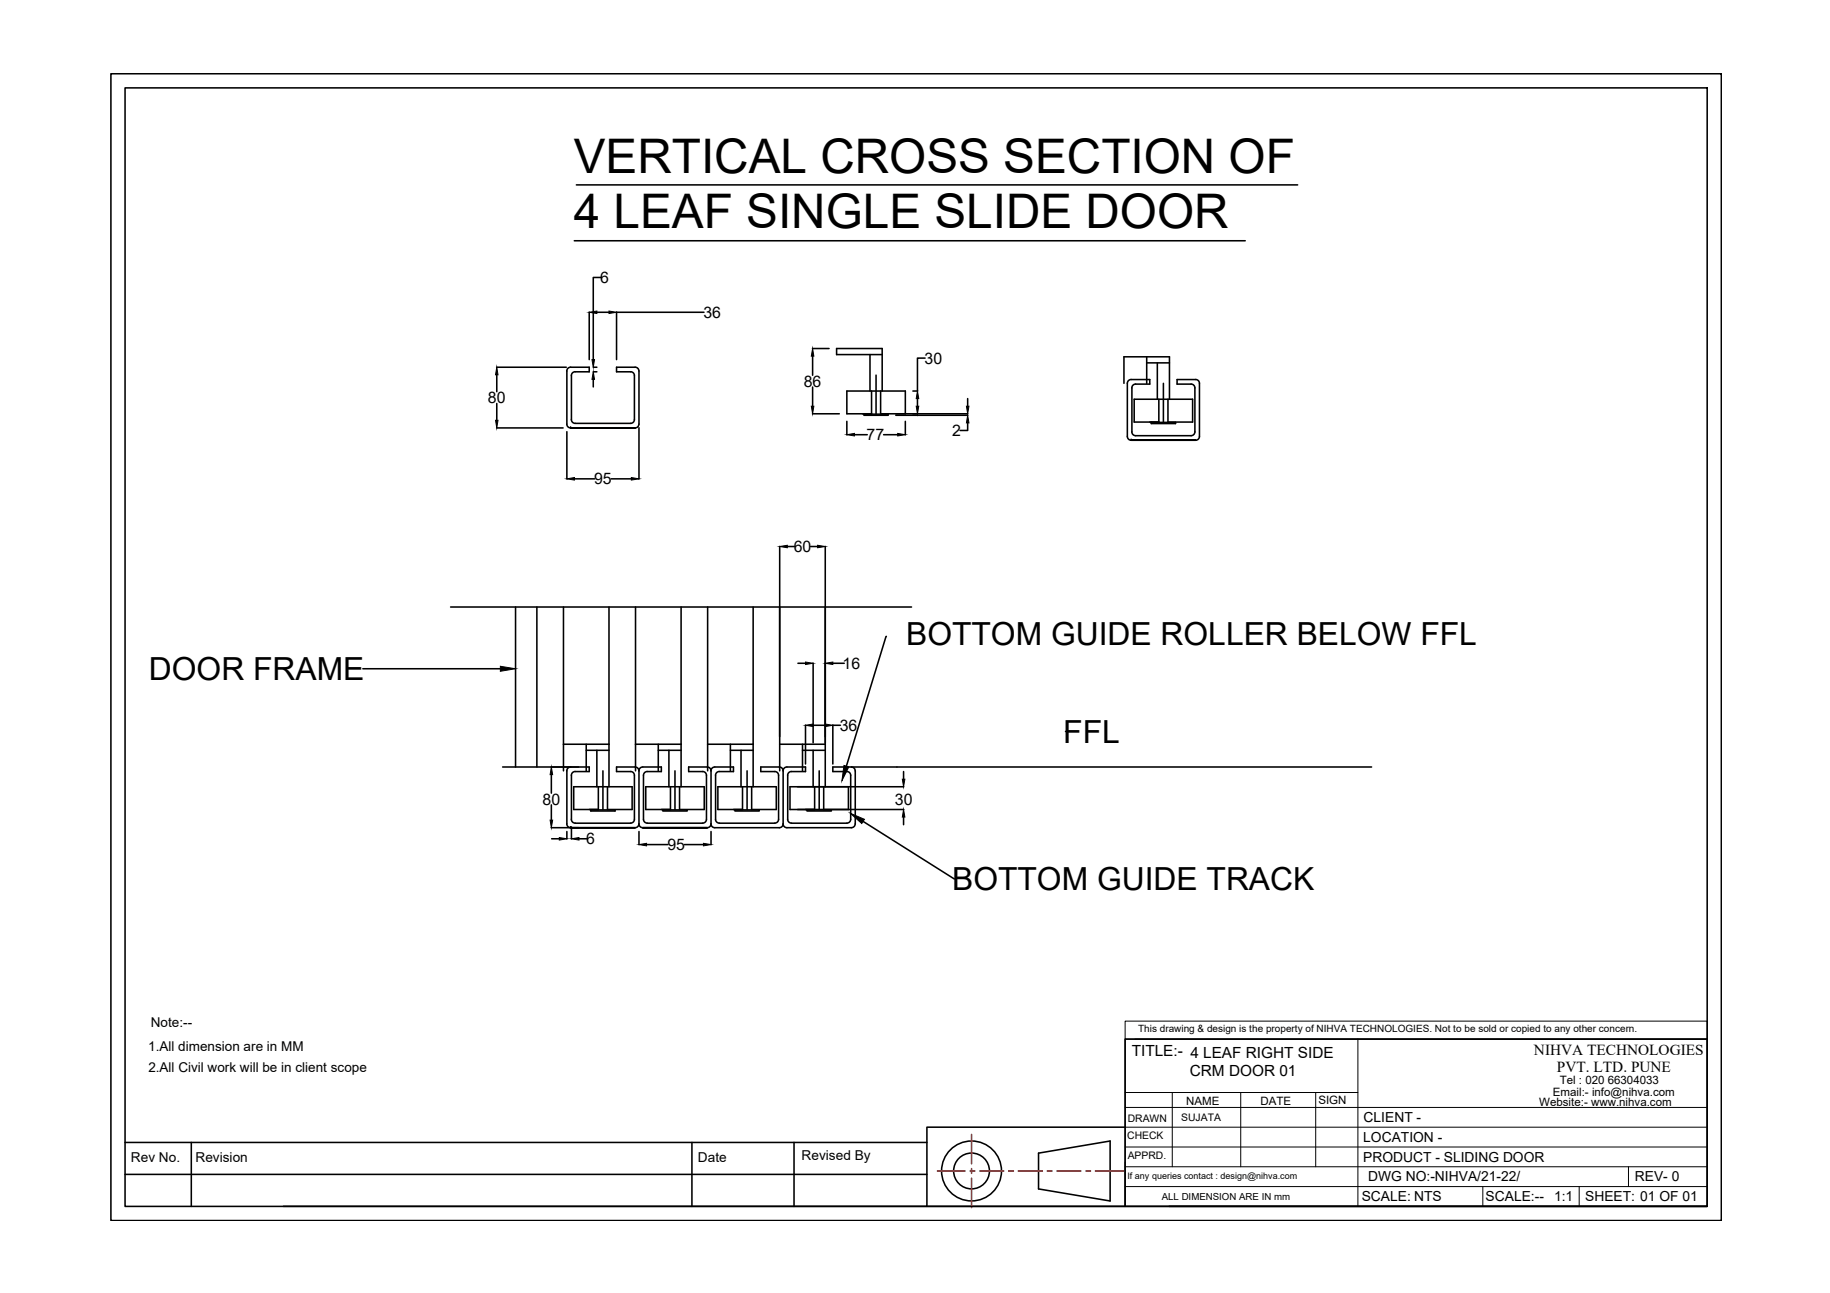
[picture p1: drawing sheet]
<svg xmlns="http://www.w3.org/2000/svg" width="297mm" height="210mm" viewBox="0 0 297 210" stroke-linecap="round" stroke-linejoin="round" font-family="sans-serif">
<!-- layer: 0 -->
<g fill="none" stroke="#000" stroke-width=".25">
<path d="M18 12h261.4v186.1h-261.4zM20.3 14.3h256.8v181.5h-256.8zM93.2 39.1h108.9M93.6 30h117M80.6 59.6h11.3M92.6 59.6a.62 .62 0 0 0-.6 .6v8.7a.6 .6 0 0 0 .6 .6M92.6 59.6h3v.8l-2.2-.1a.62 .62 0 0 0-.7 .7M95.6 50.7v7.7M96.3 59.6h.6M96.9 50.7h1.9M97.5 45h-1.2v13.4M103.1 59.6a.64 .64 0 0 1 .6 .6v8.6a.62 .62 0 0 1-.6 .7"/>
<path d="M103.1 59.6h-3v.8h2.3M114.3 50.7h-14.2v7.7M131.9 56.6h2.7M131.9 57.8v3.1M141.2 57.6v5.9M143.2 57.6h-7.4v-1h7.4v6.9M150.2 58.1h-1.3v5.4M186.1 58.9h3.7M186.1 57.9v4.3M187.9 58.9v5.9M80.6 69.5h10.8M80.6 60.8v2.8"/>
<path d="M80.6 65.5v2.7M92 70.1v7.7M92.6 69.5h.1M92.7 68.1a.62 .62 0 0 0 .7 .6h9M92.8 61v7.1M93.2 77.7h3.3M96.3 61.6v1.2M96.3 60.4h.6M99.2 77.7h3.3M102.4 60.3a.62 .62 0 0 1 .6 .7M103 61v7.1M103 68.1a.62 .62 0 0 1-.6 .6"/>
<path d="M103.1 69.5h-10.5h10.5M103.7 69.4v8.4M131.9 67.2h4.3M131.9 62.8v3.1M137.5 68.4v2.2M138.7 70.6h2.1M140.2 67.2h4v.2h-4zM141.5 63.5v3.7h-4v-3.7h9.4v3.7M142.2 60.9v6.3M142.9 63.5v3.7h14.2M143.4 70.6h2.3M145.4 67.4h11.7"/>
<path d="M146.9 68.4v2.2M148.2 63.5h.7M148.9 64.7v1.2M157.1 68.7v1.2h-1.3M157.1 64.7v1.2M182.4 62.2v-4.3h7.4v6.9M183 62.2v8.7a.62 .62 0 0 0 .6 .6M183 62.2a.62 .62 0 0 1 .6-.6h3v.8h-2.3M183.6 71.5h.1M183.7 63v7.1M184.3 62.3a.62 .62 0 0 0-.6 .7M186.9 68.6h3.9v.2h-3.9z"/>
<path d="M188.1 64.8v3.7h-4v-3.7h9.5v3.7h-4v-3.7M188.8 62.2v6.3M193.3 62.3a.62 .62 0 0 1 .7 .7v7.1a.62 .62 0 0 1-.7 .6h-9a.62 .62 0 0 1-.6-.6M194.1 71.5h-10.5h10.5M194.7 62.2a.62 .62 0 0 0-.6-.6h-3v.8h2.2M194.7 62.2v8.7a.62 .62 0 0 1-.6 .6M73.1 98.5h74.9M83.7 98.5v26M87.1 98.5v26M91.5 98.5v26.6M98.8 98.5v29.2M103.2 98.5v26.6"/>
<path d="M110.6 98.5v29.2M114.9 98.5v26.6M122.2 98.5v29.2M126.6 88.7v36.4M127.8 88.7h1.1M131.6 88.7h1.1M134 88.7v39M58.9 108.6h22.3M129.5 107.7h1.2M130.7 117.7v6.3M132 107.7v12.9M132 117.7h2"/>
<path d="M135.2 107.7h1.8M136.4 117.7h-1.2v6.3M143.9 103.3l-6.5 21.1M173 118.7h.1M81.6 124.5h11M89.5 124.5h6.1v.8h-2.2M89.5 134.4h4.4M89.5 125.8v3M89.5 130.7v2.4M89.5 136.2h1.3M91.5 120.8h7.3M92 135v1.2"/>
<path d="M92.6 124.5a.62 .62 0 0 0-.6 .6v8.7a.6 .6 0 0 0 .6 .6M92.6 134.4h.1M92.7 133a.62 .62 0 0 0 .7 .6h9M92.8 125.9v7.1M92.8 134.2v2M93.4 125.2a.62 .62 0 0 0-.7 .7M94 136.2h1.2M95.2 121.8h3.6M95.2 120.8v4.3M95.9 131.5h3.9v.2h-3.9zM96.9 121.8v5.9M97.1 127.7v3.7h-4v-3.7h9.5v3.7h-4v-3.7"/>
<path d="M97.9 125.1v6.3M102.4 125.2a.62 .62 0 0 1 .6 .7v7.1a.62 .62 0 0 1-.6 .6M103.1 124.5a.62 .62 0 0 1 .6 .6M103.1 134.4h-10.5h10.5M103.1 124.5h-3v.8h2.3M103.2 120.8h7.4M103.7 133.7a.62 .62 0 0 1-.6 .7M103.7 125.1a.62 .62 0 0 1 .6-.6h3v.8h-2.2M103.7 133.7a.62 .62 0 0 0 .6 .7h10.5M103.7 125.1v8.7M103.7 135v2.1M104.9 137.1h3.5"/>
<path d="M105.1 125.2a.62 .62 0 0 0-.7 .7v7.1a.62 .62 0 0 0 .7 .6h9a.64 .64 0 0 0 .6-.6v-7.1a.62 .62 0 0 0-.6-.7M106.8 121.8h3.8M106.8 120.8v4.3M107.6 131.5h3.9v.2h-3.9zM108.6 121.8v5.9M108.8 127.7v3.7h-4v-3.7h9.5v3.7h-4v-3.7M109.6 125.1v6.3M111.1 137.1h3.1M114.8 134.4h-10.5h10.5M114.9 120.8h7.3M115.4 125.1a.62 .62 0 0 1 .6-.6h3.1v.8h-2.3M115.4 125.1v8.7"/>
<path d="M115.4 135v2.1M115.4 133.7a.62 .62 0 0 1-.6 .7M115.4 125.1a.62 .62 0 0 0-.6-.6h-3v.8h2.3M116.8 125.2a.62 .62 0 0 0-.7 .7l.1 7.1a.6 .6 0 0 0 .6 .6h9a.64 .64 0 0 0 .6-.6v-7.1a.62 .62 0 0 0-.6-.7M118.6 121.8h3.6M118.6 120.8v4.3M119.3 131.5h3.9v.2h-3.9zM120.3 121.8v5.9M120.5 127.7v3.7h-4v-3.7h9.5v3.7h-4v-3.7M121.3 125.1v6.3M125.8 125.3h-2.3v-.8h3a.62 .62 0 0 1 .6 .6v8.7a.62 .62 0 0 1-.6 .6h-10.5a.62 .62 0 0 1-.6-.7M126.6 120.8h7.4"/>
<path d="M127.1 133.7a.62 .62 0 0 0 .6 .7h10.5M127.1 125.1a.62 .62 0 0 1 .6-.6h3v.8h-2.2M128.5 125.2a.62 .62 0 0 0-.7 .7l.1 7.1a.6 .6 0 0 0 .6 .6h9M130.3 121.8h3.7M130.3 120.8v4.3M131 131.5h3.9v.2h-3.9zM132 121.8v5.9M132.2 127.7v3.7M133 125.1v6.3M133.7 127.7v3.7M137.5 125.2a.62 .62 0 0 1 .6 .7v7.1a.62 .62 0 0 1-.6 .6M137.7 127.7v3.7"/>
<path d="M138.2 124.5a.64 .64 0 0 1 .6 .6v8.6a.62 .62 0 0 1-.6 .7M140.1 133.4l14.8 9.3M146.7 125.3v1.2M146.7 132.6v1.3M146.7 127.7h-18.5v3.7h18.5M222.6 124.5h-87.4v.8h2.3M182.6 168.7h94.5v27.1h-94.5zM20.3 190.6h130.2M20.3 185.5h130.2M31.1 185.5v10.3M112.3 185.5v10.3M128.9 185.5v10.3"/>
<path d="M150.5 195.8h32.1M168.6 187.2l11.6-2v9.8l-11.6-2zM182.6 183h-32.1v12.8h-104.5M189.8 195.8h87.3"/>
<circle cx="157.7" cy="190.1" r="4.9"/>
<circle cx="157.7" cy="190.1" r="2.91"/>
</g>
<g fill="#000" stroke="#000" stroke-width=".16">
<path d="M96.1 58.4h.4l-.2 1.2zM95.6 50.7l1.3-.2v.4zM98.8 50.5l1.3 .2-1.3 .2zM131.9 56.6l.2 1.2h-.4zM80.4 68.2h.4l-.2 1.3zM80.6 59.6l.2 1.2h-.4zM92 77.7l1.2-.2v.4zM96.3 60.4l.2 1.2h-.4zM102.5 77.5l1.2 .2-1.2 .2zM131.7 65.9h.4l-.2 1.3zM137.5 70.6l1.2-.2v.4zM145.7 70.4l1.2 .2-1.2 .2z"/>
<path d="M148.7 65.9h.4l-.2 1.3zM148.9 63.5l.2 1.2h-.4zM156.9 65.9h.4l-.2 1.3zM157.1 67.4l.2 1.3h-.4zM126.6 88.7l1.2-.2v.4zM132.7 88.5l1.3 .2-1.3 .2zM81.2 108.2l2.5 .4-2.5 .4zM130.7 107.5l1.3 .2-1.3 .2zM130.7 117.7l1.3-.2v.5zM134 117.5l1.2 .2-1.2 .3zM134 107.7l1.2-.2v.4zM89.5 124.5l.2 1.3h-.4z"/>
<path d="M89.3 133.1h.4l-.2 1.3zM90.8 136l1.2 .2-1.2 .2zM92.8 136.2l1.2-.2v.4zM103.7 137.1l1.2-.2v.4zM114.2 136.9l1.2 .2-1.2 .2zM137 124.3l.8 .2-1.1 2.2zM138 132l2.3 1-.4 .7zM146.5 126.5h.4l-.2 1.2zM146.7 131.4l.2 1.2h-.4z"/>
</g>
<g fill="none" stroke="#000" stroke-width=".16">
<path d="M182.6 165.8h94.5v2.9h-94.5zM182.6 179.8h94.5M182.6 168.7v27.1M182.6 177.4h37.8M184.2 168.7h92.9M190.3 177.4v12M201.4 177.4v12M213.6 177.4v12M220.4 168.7v27.1M182.6 189.4h94.5M182.6 186.2h94.5M182.6 183h94.5"/>
<path d="M182.6 192.6h94.5M240.7 192.6v3.2M256.3 192.6v3.2M264.3 189.4v3.2"/>
</g>
<path d="M152.2 190.1h4.5M157.5 190.1h.7M157.7 184.2v4.7M157.7 189.7v.8M157.7 191.3v4.7M159 190.1h3.9M163.7 190.1h.8M165.3 190.1h3.9M170 190.1h.8M171.5 190.1h4M176.2 190.1h.8M177.8 190.1h4.5" fill="none" stroke="#f00" stroke-width=".25"/>
<g font-size="7.7">
<text x="93.1" y="28">VERTICAL CROSS SECTION OF</text>
<text x="93.1" y="36.9">4 LEAF SINGLE SLIDE DOOR</text>
</g>
<g font-size="5.2">
<text x="147.1" y="104.6">BOTTOM GUIDE ROLLER BELOW FFL</text>
<text x="24.2" y="110.4">DOOR FRAME</text>
<text x="172.6" y="120.6">FFL</text>
<text x="154.5" y="144.6">BOTTOM GUIDE TRACK</text>
</g>
<g font-size="2.6">
<text x="97.4" y="46">6</text>
<text x="114.2" y="51.6">36</text>
<text x="150.1" y="59">30</text>
<text x="79.2" y="65.4">80</text>
<text x="130.5" y="62.8">86</text>
<text x="140.7" y="71.5">77</text>
<text x="154.5" y="70.8">2</text>
<text x="96.4" y="78.6">95</text>
<text x="128.8" y="89.6">60</text>
<text x="136.8" y="108.6">16</text>
<text x="136.3" y="118.6">36</text>
<text x="88.1" y="130.6">80</text>
<text x="145.2" y="130.7">30</text>
<text x="95.1" y="137.1">6</text>
<text x="108.3" y="138">95</text>
</g>
<g font-size="2.5">
<text x="183.7" y="171.4">TITLE:- 4 LEAF RIGHT SIDE</text>
<text x="249" y="171.3">NIHVA TECHNOLOGIES</text>
<text x="193.1" y="174.7">CRM DOOR 01</text>
<text x="252.7" y="174.1">PVT. LTD. PUNE</text>
</g>
<g font-size="2.2">
<text x="24.5" y="166.7">Note:--</text>
<text x="24.1" y="170.6">1.All dimension are in MM</text>
<text x="24.1" y="174">2.All Civil work will be in client scope</text>
<text x="221.3" y="185.4">LOCATION -</text>
<text x="221.3" y="182.2">CLIENT -</text>
<text x="21.3" y="188.6">Rev No.</text>
<text x="31.7" y="188.6">Revision</text>
<text x="113.3" y="188.6">Date</text>
<text x="130.1" y="188.3">Revised By</text>
<text x="221.3" y="188.6">PRODUCT - SLIDING DOOR</text>
<text x="222.1" y="191.8">DWG NO:-NIHVA/21-22/</text>
<text x="265.4" y="191.8">REV- 0</text>
<text x="221" y="195">SCALE: NTS</text>
<text x="241.1" y="195">SCALE:--</text>
<text x="252.2" y="195">1:1</text>
<text x="257.3" y="195">SHEET: 01 OF 01</text>
</g>
<g font-size="1.9">
<text x="192.5" y="179.3">NAME</text>
<text x="204.6" y="179.4">DATE</text>
<text x="214" y="179.2">SIGN</text>
<text x="249.8" y="179.6">Website:- www.nihva.com</text>
<text x="252.1" y="177.8">Email:- info@nihva.com</text>
<text x="253.2" y="176">Tel : 020 66304033</text>
</g>
<g font-size="1.7">
<text x="183" y="184.9">CHECK</text>
<text x="183" y="182.1">DRAWN</text>
<text x="191.7" y="182">SUJATA</text>
<text x="183" y="188.1">APPRD.</text>
</g>
<g font-size="1.6">
<text x="184.7" y="167.6">This drawing &amp; design is the property of NIHVA TECHNOLOGIES. Not to be sold or copied to any other concern.</text>
<text x="188.6" y="194.8">ALL DIMENSION ARE IN mm</text>
</g>
<text font-size="1.5" x="183" y="191.4">If any queries contact : design@nihva.com</text>
</svg>
